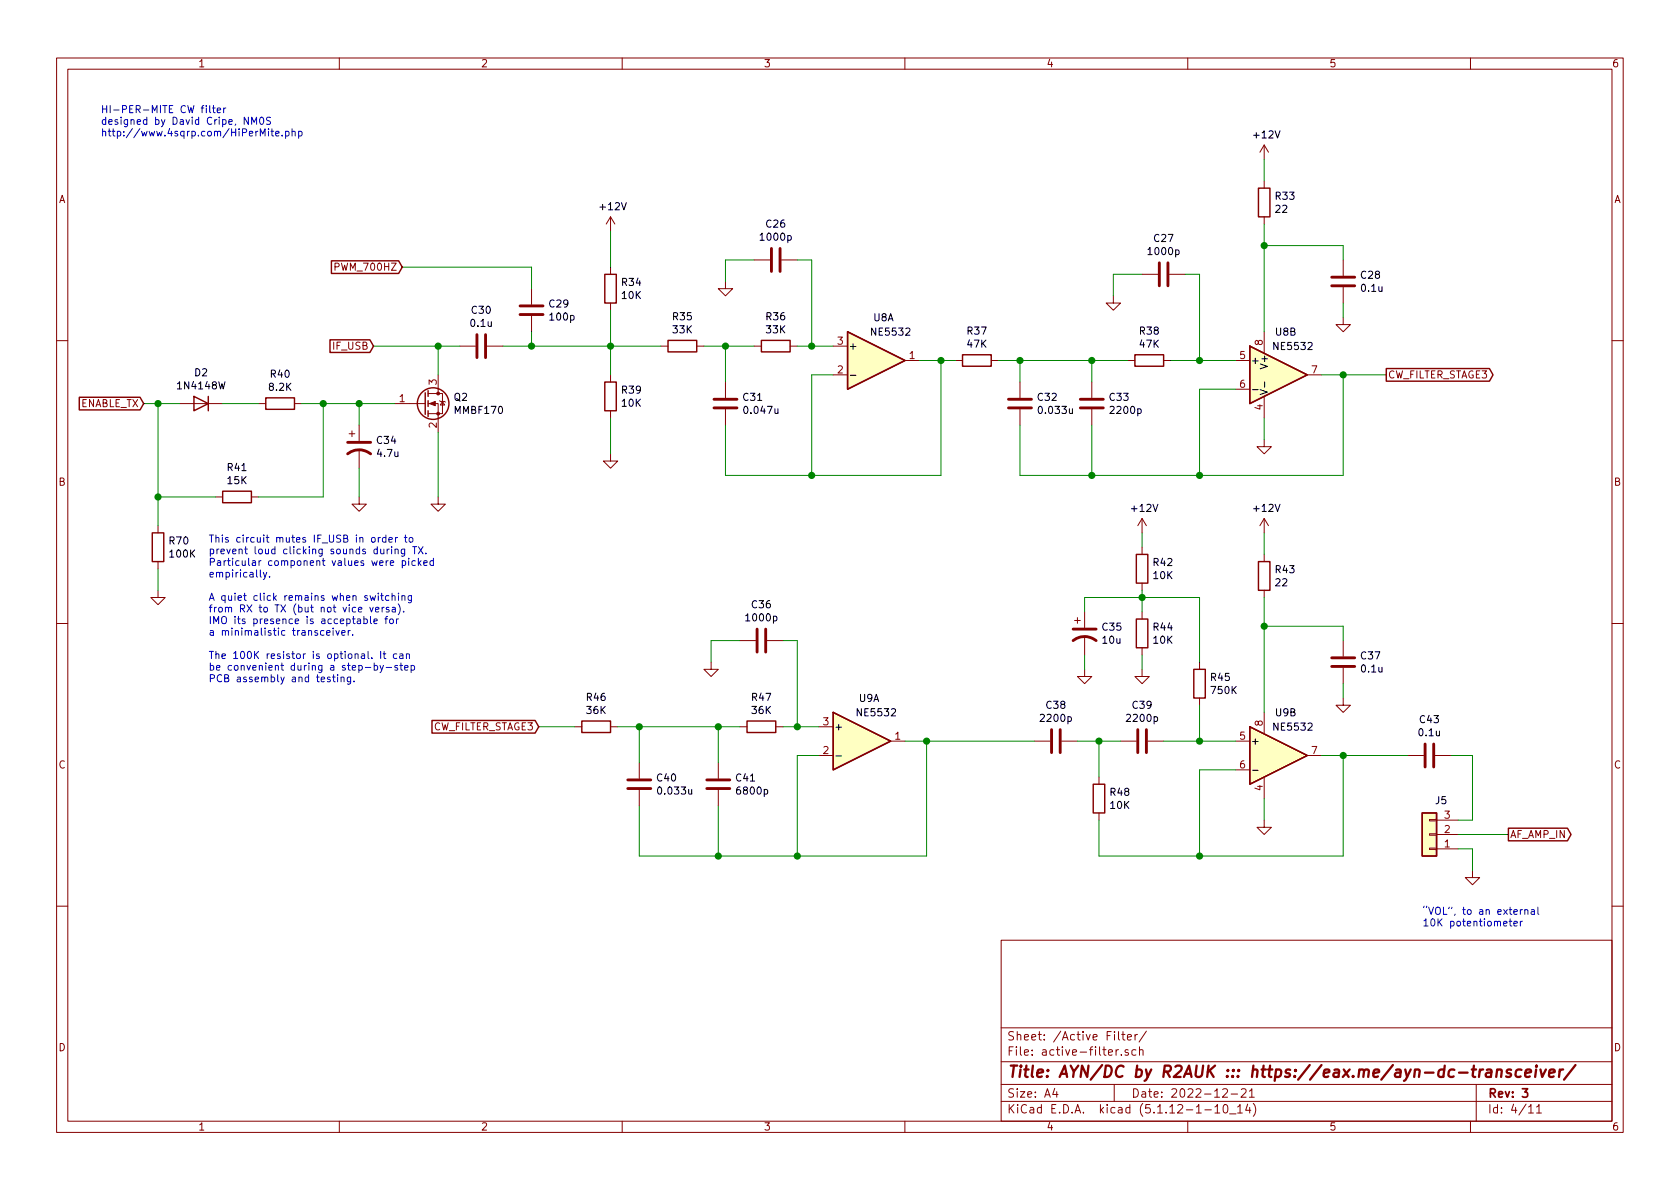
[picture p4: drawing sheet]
EESchema Schematic File Version 4
EELAYER 30 0
EELAYER END
$Descr A4 11693 8268
encoding utf-8
Sheet 4 11
Title "AYN/DC by R2AUK ::: https://eax.me/ayn-dc-transceiver/"
Date "2022-12-21"
Rev "3"
Comp ""
Comment1 ""
Comment2 ""
Comment3 ""
Comment4 ""
$EndDescr
$Comp
L Amplifier_Operational:NE5532 U?
U 1 1
P 6100 2500
AR Path="/6376AB9B/638C7B13" Ref="U?"  Part="1" 
AR Path="/638B3032/638C7B13" Ref="U8"  Part="1" 
F 0 "U8" H 6150 2800 50  0000 C CNN
F 1 "NE5532" H 6200 2700 50  0000 C CNN
F 2 "Package_SO:SOIC-8_5.23x5.23mm_P1.27mm" H 6100 2500 50  0001 C CNN
F 3 "http://www.ti.com/lit/ds/symlink/ne5532.pdf" H 6100 2500 50  0001 C CNN
	1    6100 2500
	1    0    0    -1  
$EndComp
$Comp
L Amplifier_Operational:NE5532 U?
U 2 1
P 8900 2600
AR Path="/635E77F3/638C7B19" Ref="U?"  Part="2" 
AR Path="/6376AB9B/638C7B19" Ref="U?"  Part="2" 
AR Path="/638B3032/638C7B19" Ref="U8"  Part="2" 
F 0 "U8" H 8950 2900 50  0000 C CNN
F 1 "NE5532" H 9000 2800 50  0000 C CNN
F 2 "Package_SO:SOIC-8_5.23x5.23mm_P1.27mm" H 8900 2600 50  0001 C CNN
F 3 "http://www.ti.com/lit/ds/symlink/ne5532.pdf" H 8900 2600 50  0001 C CNN
	2    8900 2600
	1    0    0    -1  
$EndComp
$Comp
L Amplifier_Operational:NE5532 U?
U 3 1
P 8900 2600
AR Path="/6376AB9B/638C7B1F" Ref="U?"  Part="3" 
AR Path="/638B3032/638C7B1F" Ref="U8"  Part="3" 
F 0 "U8" H 8858 2646 50  0001 L CNN
F 1 "NE5532" H 8858 2555 50  0001 L CNN
F 2 "Package_SO:SOIC-8_5.23x5.23mm_P1.27mm" H 8900 2600 50  0001 C CNN
F 3 "http://www.ti.com/lit/ds/symlink/ne5532.pdf" H 8900 2600 50  0001 C CNN
	3    8900 2600
	1    0    0    -1  
$EndComp
$Comp
L power:GND #PWR?
U 1 1
P 8800 3050
AR Path="/6376AB9B/638C7B25" Ref="#PWR?"  Part="1" 
AR Path="/638B3032/638C7B25" Ref="#PWR066"  Part="1" 
F 0 "#PWR066" H 8800 2800 50  0001 C CNN
F 1 "GND" H 8805 2877 50  0001 C CNN
F 2 "" H 8800 3050 50  0001 C CNN
F 3 "" H 8800 3050 50  0001 C CNN
	1    8800 3050
	1    0    0    -1  
$EndComp
Wire Wire Line
	8800 3050 8800 2900
$Comp
L Device:C C?
U 1 1
P 9350 1950
AR Path="/6376AB9B/638C7B2C" Ref="C?"  Part="1" 
AR Path="/638B3032/638C7B2C" Ref="C28"  Part="1" 
F 0 "C28" H 9465 1996 50  0000 L CNN
F 1 "0.1u" H 9465 1905 50  0000 L CNN
F 2 "Capacitor_SMD:C_0805_2012Metric_Pad1.15x1.40mm_HandSolder" H 9388 1800 50  0001 C CNN
F 3 "~" H 9350 1950 50  0001 C CNN
	1    9350 1950
	1    0    0    -1  
$EndComp
$Comp
L power:+12V #PWR?
U 1 1
P 8800 1100
AR Path="/6376AB9B/638C7B32" Ref="#PWR?"  Part="1" 
AR Path="/638B3032/638C7B32" Ref="#PWR061"  Part="1" 
F 0 "#PWR061" H 8800 950 50  0001 C CNN
F 1 "+12V" H 8815 1273 50  0000 C CNN
F 2 "" H 8800 1100 50  0001 C CNN
F 3 "" H 8800 1100 50  0001 C CNN
	1    8800 1100
	1    0    0    -1  
$EndComp
Wire Wire Line
	8800 1100 8800 1250
$Comp
L power:GND #PWR?
U 1 1
P 9350 2200
AR Path="/6376AB9B/638C7B39" Ref="#PWR?"  Part="1" 
AR Path="/638B3032/638C7B39" Ref="#PWR065"  Part="1" 
F 0 "#PWR065" H 9350 1950 50  0001 C CNN
F 1 "GND" H 9355 2027 50  0001 C CNN
F 2 "" H 9350 2200 50  0001 C CNN
F 3 "" H 9350 2200 50  0001 C CNN
	1    9350 2200
	1    0    0    -1  
$EndComp
Wire Wire Line
	9350 2200 9350 2100
Wire Wire Line
	9350 1800 9350 1700
Text GLabel 2600 2400 0    50   Input ~ 0
IF_USB
Wire Wire Line
	9350 1700 8800 1700
Wire Wire Line
	8800 1700 8800 2300
$Comp
L Device:R R?
U 1 1
P 8800 1400
AR Path="/6376AB9B/638C7B52" Ref="R?"  Part="1" 
AR Path="/638B3032/638C7B52" Ref="R33"  Part="1" 
F 0 "R33" H 8870 1446 50  0000 L CNN
F 1 "22" H 8870 1355 50  0000 L CNN
F 2 "Resistor_SMD:R_0805_2012Metric_Pad1.15x1.40mm_HandSolder" V 8730 1400 50  0001 C CNN
F 3 "~" H 8800 1400 50  0001 C CNN
	1    8800 1400
	1    0    0    -1  
$EndComp
Text Notes 700  950  0    50   ~ 0
HI-PER-MITE CW filter\ndesigned by David Cripe, NM0S\nhttp://www.4sqrp.com/HiPerMite.php
$Comp
L Device:C C30
U 1 1
P 3350 2400
F 0 "C30" V 3098 2400 50  0000 C CNN
F 1 "0.1u" V 3189 2400 50  0000 C CNN
F 2 "Capacitor_SMD:C_0805_2012Metric_Pad1.15x1.40mm_HandSolder" H 3388 2250 50  0001 C CNN
F 3 "~" H 3350 2400 50  0001 C CNN
	1    3350 2400
	0    1    1    0   
$EndComp
$Comp
L Device:R R?
U 1 1
P 4250 2000
AR Path="/6376AB9B/638DB758" Ref="R?"  Part="1" 
AR Path="/638B3032/638DB758" Ref="R34"  Part="1" 
F 0 "R34" H 4320 2046 50  0000 L CNN
F 1 "10K" H 4320 1955 50  0000 L CNN
F 2 "Resistor_SMD:R_0805_2012Metric_Pad1.15x1.40mm_HandSolder" V 4180 2000 50  0001 C CNN
F 3 "~" H 4250 2000 50  0001 C CNN
	1    4250 2000
	1    0    0    -1  
$EndComp
$Comp
L Device:R R?
U 1 1
P 4250 2750
AR Path="/6376AB9B/638DBB6A" Ref="R?"  Part="1" 
AR Path="/638B3032/638DBB6A" Ref="R39"  Part="1" 
F 0 "R39" H 4320 2796 50  0000 L CNN
F 1 "10K" H 4320 2705 50  0000 L CNN
F 2 "Resistor_SMD:R_0805_2012Metric_Pad1.15x1.40mm_HandSolder" V 4180 2750 50  0001 C CNN
F 3 "~" H 4250 2750 50  0001 C CNN
	1    4250 2750
	1    0    0    -1  
$EndComp
$Comp
L Device:R R35
U 1 1
P 4750 2400
F 0 "R35" V 4543 2400 50  0000 C CNN
F 1 "33K" V 4634 2400 50  0000 C CNN
F 2 "Resistor_SMD:R_0805_2012Metric_Pad1.15x1.40mm_HandSolder" V 4680 2400 50  0001 C CNN
F 3 "~" H 4750 2400 50  0001 C CNN
	1    4750 2400
	0    1    1    0   
$EndComp
$Comp
L Device:R R36
U 1 1
P 5400 2400
F 0 "R36" V 5193 2400 50  0000 C CNN
F 1 "33K" V 5284 2400 50  0000 C CNN
F 2 "Resistor_SMD:R_0805_2012Metric_Pad1.15x1.40mm_HandSolder" V 5330 2400 50  0001 C CNN
F 3 "~" H 5400 2400 50  0001 C CNN
	1    5400 2400
	0    1    1    0   
$EndComp
Wire Wire Line
	4900 2400 5050 2400
Wire Wire Line
	5550 2400 5650 2400
$Comp
L power:+12V #PWR?
U 1 1
P 4250 1600
AR Path="/6376AB9B/638E41E0" Ref="#PWR?"  Part="1" 
AR Path="/638B3032/638E41E0" Ref="#PWR062"  Part="1" 
F 0 "#PWR062" H 4250 1450 50  0001 C CNN
F 1 "+12V" H 4265 1773 50  0000 C CNN
F 2 "" H 4250 1600 50  0001 C CNN
F 3 "" H 4250 1600 50  0001 C CNN
	1    4250 1600
	1    0    0    -1  
$EndComp
Wire Wire Line
	4250 1600 4250 1850
Wire Wire Line
	4250 2150 4250 2400
Connection ~ 4250 2400
Wire Wire Line
	4250 2400 4600 2400
Wire Wire Line
	4250 2400 4250 2600
$Comp
L power:GND #PWR?
U 1 1
P 4250 3150
AR Path="/6376AB9B/638E50E6" Ref="#PWR?"  Part="1" 
AR Path="/638B3032/638E50E6" Ref="#PWR067"  Part="1" 
F 0 "#PWR067" H 4250 2900 50  0001 C CNN
F 1 "GND" H 4255 2977 50  0001 C CNN
F 2 "" H 4250 3150 50  0001 C CNN
F 3 "" H 4250 3150 50  0001 C CNN
	1    4250 3150
	1    0    0    -1  
$EndComp
Wire Wire Line
	4250 3150 4250 2900
$Comp
L Device:C C?
U 1 1
P 5050 2800
AR Path="/6376AB9B/638E5A44" Ref="C?"  Part="1" 
AR Path="/638B3032/638E5A44" Ref="C31"  Part="1" 
F 0 "C31" H 5165 2846 50  0000 L CNN
F 1 "0.047u" H 5165 2755 50  0000 L CNN
F 2 "Capacitor_SMD:C_0805_2012Metric_Pad1.15x1.40mm_HandSolder" H 5088 2650 50  0001 C CNN
F 3 "~" H 5050 2800 50  0001 C CNN
	1    5050 2800
	1    0    0    -1  
$EndComp
Wire Wire Line
	6400 2500 6550 2500
Wire Wire Line
	5050 2650 5050 2400
Connection ~ 5050 2400
Wire Wire Line
	5050 2400 5250 2400
Wire Wire Line
	5800 2600 5650 2600
$Comp
L Device:C C26
U 1 1
P 5400 1800
F 0 "C26" V 5148 1800 50  0000 C CNN
F 1 "1000p" V 5239 1800 50  0000 C CNN
F 2 "Capacitor_SMD:C_0805_2012Metric_Pad1.15x1.40mm_HandSolder" H 5438 1650 50  0001 C CNN
F 3 "~" H 5400 1800 50  0001 C CNN
	1    5400 1800
	0    1    1    0   
$EndComp
$Comp
L power:GND #PWR?
U 1 1
P 5050 1950
AR Path="/6376AB9B/638E8468" Ref="#PWR?"  Part="1" 
AR Path="/638B3032/638E8468" Ref="#PWR063"  Part="1" 
F 0 "#PWR063" H 5050 1700 50  0001 C CNN
F 1 "GND" H 5055 1777 50  0001 C CNN
F 2 "" H 5050 1950 50  0001 C CNN
F 3 "" H 5050 1950 50  0001 C CNN
	1    5050 1950
	1    0    0    -1  
$EndComp
Wire Wire Line
	5050 1950 5050 1800
Wire Wire Line
	5050 1800 5250 1800
Wire Wire Line
	5550 1800 5650 1800
Wire Wire Line
	5650 1800 5650 2400
Connection ~ 5650 2400
Wire Wire Line
	5650 2400 5800 2400
$Comp
L Device:R R37
U 1 1
P 6800 2500
F 0 "R37" V 6593 2500 50  0000 C CNN
F 1 "47K" V 6684 2500 50  0000 C CNN
F 2 "Resistor_SMD:R_0805_2012Metric_Pad1.15x1.40mm_HandSolder" V 6730 2500 50  0001 C CNN
F 3 "~" H 6800 2500 50  0001 C CNN
	1    6800 2500
	0    1    1    0   
$EndComp
$Comp
L Device:C C?
U 1 1
P 7100 2800
AR Path="/6376AB9B/638EED21" Ref="C?"  Part="1" 
AR Path="/638B3032/638EED21" Ref="C32"  Part="1" 
F 0 "C32" H 7215 2846 50  0000 L CNN
F 1 "0.033u" H 7215 2755 50  0000 L CNN
F 2 "Capacitor_SMD:C_0805_2012Metric_Pad1.15x1.40mm_HandSolder" H 7138 2650 50  0001 C CNN
F 3 "~" H 7100 2800 50  0001 C CNN
	1    7100 2800
	1    0    0    -1  
$EndComp
$Comp
L Device:C C?
U 1 1
P 7600 2800
AR Path="/6376AB9B/638EF3AA" Ref="C?"  Part="1" 
AR Path="/638B3032/638EF3AA" Ref="C33"  Part="1" 
F 0 "C33" H 7715 2846 50  0000 L CNN
F 1 "2200p" H 7715 2755 50  0000 L CNN
F 2 "Capacitor_SMD:C_0805_2012Metric_Pad1.15x1.40mm_HandSolder" H 7638 2650 50  0001 C CNN
F 3 "~" H 7600 2800 50  0001 C CNN
	1    7600 2800
	1    0    0    -1  
$EndComp
$Comp
L Device:R R38
U 1 1
P 8000 2500
F 0 "R38" V 7793 2500 50  0000 C CNN
F 1 "47K" V 7884 2500 50  0000 C CNN
F 2 "Resistor_SMD:R_0805_2012Metric_Pad1.15x1.40mm_HandSolder" V 7930 2500 50  0001 C CNN
F 3 "~" H 8000 2500 50  0001 C CNN
	1    8000 2500
	0    1    1    0   
$EndComp
Wire Wire Line
	9200 2600 9350 2600
Wire Wire Line
	9350 3300 8350 3300
Wire Wire Line
	7100 3300 7100 2950
Connection ~ 9350 2600
Wire Wire Line
	9350 2600 9650 2600
Wire Wire Line
	6550 2500 6550 3300
Wire Wire Line
	5050 2950 5050 3300
Wire Wire Line
	5650 2600 5650 3300
Wire Wire Line
	5050 3300 5650 3300
Connection ~ 5650 3300
Wire Wire Line
	5650 3300 6550 3300
Wire Wire Line
	6550 2500 6650 2500
Connection ~ 6550 2500
Wire Wire Line
	9350 2600 9350 3300
Wire Wire Line
	8600 2500 8350 2500
Wire Wire Line
	7850 2500 7600 2500
Wire Wire Line
	7100 2500 7100 2650
Connection ~ 7100 2500
Wire Wire Line
	7100 2500 6950 2500
Wire Wire Line
	7600 2500 7600 2650
Connection ~ 7600 2500
Wire Wire Line
	7600 2500 7100 2500
Wire Wire Line
	7600 2950 7600 3300
Connection ~ 7600 3300
Wire Wire Line
	7600 3300 7100 3300
Wire Wire Line
	8600 2700 8350 2700
Wire Wire Line
	8350 2700 8350 3300
Connection ~ 8350 3300
Wire Wire Line
	8350 3300 7600 3300
$Comp
L Device:C C27
U 1 1
P 8100 1900
F 0 "C27" V 7848 1900 50  0000 C CNN
F 1 "1000p" V 7939 1900 50  0000 C CNN
F 2 "Capacitor_SMD:C_0805_2012Metric_Pad1.15x1.40mm_HandSolder" H 8138 1750 50  0001 C CNN
F 3 "~" H 8100 1900 50  0001 C CNN
	1    8100 1900
	0    1    1    0   
$EndComp
$Comp
L power:GND #PWR?
U 1 1
P 7750 2050
AR Path="/6376AB9B/639007E5" Ref="#PWR?"  Part="1" 
AR Path="/638B3032/639007E5" Ref="#PWR064"  Part="1" 
F 0 "#PWR064" H 7750 1800 50  0001 C CNN
F 1 "GND" H 7755 1877 50  0001 C CNN
F 2 "" H 7750 2050 50  0001 C CNN
F 3 "" H 7750 2050 50  0001 C CNN
	1    7750 2050
	1    0    0    -1  
$EndComp
Wire Wire Line
	7750 2050 7750 1900
Wire Wire Line
	7750 1900 7950 1900
Wire Wire Line
	8250 1900 8350 1900
Wire Wire Line
	8350 1900 8350 2500
Connection ~ 8350 2500
Wire Wire Line
	8350 2500 8150 2500
Text GLabel 9650 2600 2    50   Output ~ 0
CW_FILTER_STAGE3
Text GLabel 3750 5050 0    50   Input ~ 0
CW_FILTER_STAGE3
$Comp
L Amplifier_Operational:NE5532 U?
U 1 1
P 6000 5150
AR Path="/6376AB9B/63904193" Ref="U?"  Part="1" 
AR Path="/638B3032/63904193" Ref="U9"  Part="1" 
F 0 "U9" H 6050 5450 50  0000 C CNN
F 1 "NE5532" H 6100 5350 50  0000 C CNN
F 2 "Package_SO:SOIC-8_5.23x5.23mm_P1.27mm" H 6000 5150 50  0001 C CNN
F 3 "http://www.ti.com/lit/ds/symlink/ne5532.pdf" H 6000 5150 50  0001 C CNN
	1    6000 5150
	1    0    0    -1  
$EndComp
$Comp
L Device:R R46
U 1 1
P 4150 5050
F 0 "R46" V 3943 5050 50  0000 C CNN
F 1 "36K" V 4034 5050 50  0000 C CNN
F 2 "Resistor_SMD:R_0805_2012Metric_Pad1.15x1.40mm_HandSolder" V 4080 5050 50  0001 C CNN
F 3 "~" H 4150 5050 50  0001 C CNN
	1    4150 5050
	0    1    1    0   
$EndComp
$Comp
L Device:R R47
U 1 1
P 5300 5050
F 0 "R47" V 5093 5050 50  0000 C CNN
F 1 "36K" V 5184 5050 50  0000 C CNN
F 2 "Resistor_SMD:R_0805_2012Metric_Pad1.15x1.40mm_HandSolder" V 5230 5050 50  0001 C CNN
F 3 "~" H 5300 5050 50  0001 C CNN
	1    5300 5050
	0    1    1    0   
$EndComp
Wire Wire Line
	4300 5050 4450 5050
Wire Wire Line
	5450 5050 5550 5050
$Comp
L Device:C C?
U 1 1
P 4450 5450
AR Path="/6376AB9B/639041B4" Ref="C?"  Part="1" 
AR Path="/638B3032/639041B4" Ref="C40"  Part="1" 
F 0 "C40" H 4565 5496 50  0000 L CNN
F 1 "0.033u" H 4565 5405 50  0000 L CNN
F 2 "Capacitor_SMD:C_0805_2012Metric_Pad1.15x1.40mm_HandSolder" H 4488 5300 50  0001 C CNN
F 3 "~" H 4450 5450 50  0001 C CNN
	1    4450 5450
	1    0    0    -1  
$EndComp
Wire Wire Line
	6300 5150 6450 5150
Wire Wire Line
	4450 5300 4450 5050
Connection ~ 4450 5050
Wire Wire Line
	5700 5250 5550 5250
$Comp
L Device:C C36
U 1 1
P 5300 4450
F 0 "C36" V 5048 4450 50  0000 C CNN
F 1 "1000p" V 5139 4450 50  0000 C CNN
F 2 "Capacitor_SMD:C_0805_2012Metric_Pad1.15x1.40mm_HandSolder" H 5338 4300 50  0001 C CNN
F 3 "~" H 5300 4450 50  0001 C CNN
	1    5300 4450
	0    1    1    0   
$EndComp
$Comp
L power:GND #PWR?
U 1 1
P 4950 4600
AR Path="/6376AB9B/639041CD" Ref="#PWR?"  Part="1" 
AR Path="/638B3032/639041CD" Ref="#PWR072"  Part="1" 
F 0 "#PWR072" H 4950 4350 50  0001 C CNN
F 1 "GND" H 4955 4427 50  0001 C CNN
F 2 "" H 4950 4600 50  0001 C CNN
F 3 "" H 4950 4600 50  0001 C CNN
	1    4950 4600
	1    0    0    -1  
$EndComp
Wire Wire Line
	4950 4600 4950 4450
Wire Wire Line
	4950 4450 5150 4450
Wire Wire Line
	5450 4450 5550 4450
Wire Wire Line
	5550 4450 5550 5050
Connection ~ 5550 5050
Wire Wire Line
	5550 5050 5700 5050
Wire Wire Line
	6450 5150 6450 5950
Wire Wire Line
	4450 5600 4450 5950
Wire Wire Line
	5550 5250 5550 5950
Wire Wire Line
	5550 5950 6450 5950
$Comp
L Device:C C?
U 1 1
P 5000 5450
AR Path="/6376AB9B/63913730" Ref="C?"  Part="1" 
AR Path="/638B3032/63913730" Ref="C41"  Part="1" 
F 0 "C41" H 5115 5496 50  0000 L CNN
F 1 "6800p" H 5115 5405 50  0000 L CNN
F 2 "Capacitor_SMD:C_0805_2012Metric_Pad1.15x1.40mm_HandSolder" H 5038 5300 50  0001 C CNN
F 3 "~" H 5000 5450 50  0001 C CNN
	1    5000 5450
	1    0    0    -1  
$EndComp
Wire Wire Line
	4000 5050 3750 5050
Wire Wire Line
	4450 5050 5000 5050
Wire Wire Line
	4450 5950 5000 5950
Connection ~ 5550 5950
Wire Wire Line
	5000 5600 5000 5950
Connection ~ 5000 5950
Wire Wire Line
	5000 5950 5550 5950
Wire Wire Line
	5000 5300 5000 5050
Connection ~ 5000 5050
Wire Wire Line
	5000 5050 5150 5050
$Comp
L Amplifier_Operational:NE5532 U?
U 2 1
P 8900 5250
AR Path="/635E77F3/63920A1A" Ref="U?"  Part="2" 
AR Path="/6376AB9B/63920A1A" Ref="U?"  Part="2" 
AR Path="/638B3032/63920A1A" Ref="U9"  Part="2" 
F 0 "U9" H 8950 5550 50  0000 C CNN
F 1 "NE5532" H 9000 5450 50  0000 C CNN
F 2 "Package_SO:SOIC-8_5.23x5.23mm_P1.27mm" H 8900 5250 50  0001 C CNN
F 3 "http://www.ti.com/lit/ds/symlink/ne5532.pdf" H 8900 5250 50  0001 C CNN
	2    8900 5250
	1    0    0    -1  
$EndComp
$Comp
L Amplifier_Operational:NE5532 U?
U 3 1
P 8900 5250
AR Path="/6376AB9B/63920A24" Ref="U?"  Part="3" 
AR Path="/638B3032/63920A24" Ref="U9"  Part="3" 
F 0 "U9" H 8858 5296 50  0001 L CNN
F 1 "NE5532" H 8858 5205 50  0001 L CNN
F 2 "Package_SO:SOIC-8_5.23x5.23mm_P1.27mm" H 8900 5250 50  0001 C CNN
F 3 "http://www.ti.com/lit/ds/symlink/ne5532.pdf" H 8900 5250 50  0001 C CNN
	3    8900 5250
	1    0    0    -1  
$EndComp
$Comp
L power:GND #PWR?
U 1 1
P 8800 5700
AR Path="/6376AB9B/63920A2E" Ref="#PWR?"  Part="1" 
AR Path="/638B3032/63920A2E" Ref="#PWR076"  Part="1" 
F 0 "#PWR076" H 8800 5450 50  0001 C CNN
F 1 "GND" H 8805 5527 50  0001 C CNN
F 2 "" H 8800 5700 50  0001 C CNN
F 3 "" H 8800 5700 50  0001 C CNN
	1    8800 5700
	1    0    0    -1  
$EndComp
Wire Wire Line
	8800 5700 8800 5550
$Comp
L Device:C C?
U 1 1
P 9350 4600
AR Path="/6376AB9B/63920A39" Ref="C?"  Part="1" 
AR Path="/638B3032/63920A39" Ref="C37"  Part="1" 
F 0 "C37" H 9465 4646 50  0000 L CNN
F 1 "0.1u" H 9465 4555 50  0000 L CNN
F 2 "Capacitor_SMD:C_0805_2012Metric_Pad1.15x1.40mm_HandSolder" H 9388 4450 50  0001 C CNN
F 3 "~" H 9350 4600 50  0001 C CNN
	1    9350 4600
	1    0    0    -1  
$EndComp
$Comp
L power:+12V #PWR?
U 1 1
P 8800 3700
AR Path="/6376AB9B/63920A43" Ref="#PWR?"  Part="1" 
AR Path="/638B3032/63920A43" Ref="#PWR071"  Part="1" 
F 0 "#PWR071" H 8800 3550 50  0001 C CNN
F 1 "+12V" H 8815 3873 50  0000 C CNN
F 2 "" H 8800 3700 50  0001 C CNN
F 3 "" H 8800 3700 50  0001 C CNN
	1    8800 3700
	1    0    0    -1  
$EndComp
Wire Wire Line
	8800 3700 8800 3850
$Comp
L power:GND #PWR?
U 1 1
P 9350 4850
AR Path="/6376AB9B/63920A4E" Ref="#PWR?"  Part="1" 
AR Path="/638B3032/63920A4E" Ref="#PWR075"  Part="1" 
F 0 "#PWR075" H 9350 4600 50  0001 C CNN
F 1 "GND" H 9355 4677 50  0001 C CNN
F 2 "" H 9350 4850 50  0001 C CNN
F 3 "" H 9350 4850 50  0001 C CNN
	1    9350 4850
	1    0    0    -1  
$EndComp
Wire Wire Line
	9350 4850 9350 4750
Wire Wire Line
	9350 4450 9350 4350
Wire Wire Line
	9350 4350 8800 4350
Wire Wire Line
	8800 4350 8800 4950
$Comp
L Device:R R?
U 1 1
P 8800 4000
AR Path="/6376AB9B/63920A5E" Ref="R?"  Part="1" 
AR Path="/638B3032/63920A5E" Ref="R43"  Part="1" 
F 0 "R43" H 8870 4046 50  0000 L CNN
F 1 "22" H 8870 3955 50  0000 L CNN
F 2 "Resistor_SMD:R_0805_2012Metric_Pad1.15x1.40mm_HandSolder" V 8730 4000 50  0001 C CNN
F 3 "~" H 8800 4000 50  0001 C CNN
	1    8800 4000
	1    0    0    -1  
$EndComp
Wire Wire Line
	9200 5250 9350 5250
Wire Wire Line
	9350 5950 8350 5950
Wire Wire Line
	9350 5250 9350 5950
Wire Wire Line
	8600 5350 8350 5350
Wire Wire Line
	8350 5350 8350 5950
$Comp
L Device:R R?
U 1 1
P 8350 4750
AR Path="/6376AB9B/639550A2" Ref="R?"  Part="1" 
AR Path="/638B3032/639550A2" Ref="R45"  Part="1" 
F 0 "R45" H 8420 4796 50  0000 L CNN
F 1 "750K" H 8420 4705 50  0000 L CNN
F 2 "Resistor_SMD:R_0805_2012Metric_Pad1.15x1.40mm_HandSolder" V 8280 4750 50  0001 C CNN
F 3 "~" H 8350 4750 50  0001 C CNN
	1    8350 4750
	1    0    0    -1  
$EndComp
$Comp
L Device:R R?
U 1 1
P 7950 3950
AR Path="/6376AB9B/6395847D" Ref="R?"  Part="1" 
AR Path="/638B3032/6395847D" Ref="R42"  Part="1" 
F 0 "R42" H 8020 3996 50  0000 L CNN
F 1 "10K" H 8020 3905 50  0000 L CNN
F 2 "Resistor_SMD:R_0805_2012Metric_Pad1.15x1.40mm_HandSolder" V 7880 3950 50  0001 C CNN
F 3 "~" H 7950 3950 50  0001 C CNN
	1    7950 3950
	1    0    0    -1  
$EndComp
$Comp
L Device:R R?
U 1 1
P 7950 4400
AR Path="/6376AB9B/63958487" Ref="R?"  Part="1" 
AR Path="/638B3032/63958487" Ref="R44"  Part="1" 
F 0 "R44" H 8020 4446 50  0000 L CNN
F 1 "10K" H 8020 4355 50  0000 L CNN
F 2 "Resistor_SMD:R_0805_2012Metric_Pad1.15x1.40mm_HandSolder" V 7880 4400 50  0001 C CNN
F 3 "~" H 7950 4400 50  0001 C CNN
	1    7950 4400
	1    0    0    -1  
$EndComp
$Comp
L power:+12V #PWR?
U 1 1
P 7950 3700
AR Path="/6376AB9B/63958492" Ref="#PWR?"  Part="1" 
AR Path="/638B3032/63958492" Ref="#PWR070"  Part="1" 
F 0 "#PWR070" H 7950 3550 50  0001 C CNN
F 1 "+12V" H 7965 3873 50  0000 C CNN
F 2 "" H 7950 3700 50  0001 C CNN
F 3 "" H 7950 3700 50  0001 C CNN
	1    7950 3700
	1    0    0    -1  
$EndComp
$Comp
L power:GND #PWR?
U 1 1
P 7950 4650
AR Path="/6376AB9B/639584A1" Ref="#PWR?"  Part="1" 
AR Path="/638B3032/639584A1" Ref="#PWR074"  Part="1" 
F 0 "#PWR074" H 7950 4400 50  0001 C CNN
F 1 "GND" H 7955 4477 50  0001 C CNN
F 2 "" H 7950 4650 50  0001 C CNN
F 3 "" H 7950 4650 50  0001 C CNN
	1    7950 4650
	1    0    0    -1  
$EndComp
Wire Wire Line
	7950 3800 7950 3700
Wire Wire Line
	7950 4250 7950 4150
Wire Wire Line
	7950 4650 7950 4550
Wire Wire Line
	8800 4150 8800 4350
Connection ~ 8800 4350
Wire Wire Line
	8800 1550 8800 1700
Connection ~ 8800 1700
Wire Wire Line
	8350 4150 7950 4150
Connection ~ 7950 4150
Wire Wire Line
	7950 4150 7950 4100
$Comp
L Device:CP1 C35
U 1 1
P 7550 4400
F 0 "C35" H 7665 4446 50  0000 L CNN
F 1 "10u" H 7665 4355 50  0000 L CNN
F 2 "Capacitor_SMD:CP_Elec_4x5.4" H 7550 4400 50  0001 C CNN
F 3 "~" H 7550 4400 50  0001 C CNN
	1    7550 4400
	1    0    0    -1  
$EndComp
$Comp
L power:GND #PWR?
U 1 1
P 7550 4650
AR Path="/6376AB9B/63990242" Ref="#PWR?"  Part="1" 
AR Path="/638B3032/63990242" Ref="#PWR073"  Part="1" 
F 0 "#PWR073" H 7550 4400 50  0001 C CNN
F 1 "GND" H 7555 4477 50  0001 C CNN
F 2 "" H 7550 4650 50  0001 C CNN
F 3 "" H 7550 4650 50  0001 C CNN
	1    7550 4650
	1    0    0    -1  
$EndComp
Wire Wire Line
	7550 4250 7550 4150
Wire Wire Line
	7550 4150 7950 4150
Wire Wire Line
	7550 4650 7550 4550
$Comp
L Device:C C39
U 1 1
P 7950 5150
F 0 "C39" V 7698 5150 50  0000 C CNN
F 1 "2200p" V 7789 5150 50  0000 C CNN
F 2 "Capacitor_SMD:C_0805_2012Metric_Pad1.15x1.40mm_HandSolder" H 7988 5000 50  0001 C CNN
F 3 "~" H 7950 5150 50  0001 C CNN
	1    7950 5150
	0    1    1    0   
$EndComp
$Comp
L Device:C C38
U 1 1
P 7350 5150
F 0 "C38" V 7098 5150 50  0000 C CNN
F 1 "2200p" V 7189 5150 50  0000 C CNN
F 2 "Capacitor_SMD:C_0805_2012Metric_Pad1.15x1.40mm_HandSolder" H 7388 5000 50  0001 C CNN
F 3 "~" H 7350 5150 50  0001 C CNN
	1    7350 5150
	0    1    1    0   
$EndComp
$Comp
L Device:R R?
U 1 1
P 7650 5550
AR Path="/6376AB9B/639A1611" Ref="R?"  Part="1" 
AR Path="/638B3032/639A1611" Ref="R48"  Part="1" 
F 0 "R48" H 7720 5596 50  0000 L CNN
F 1 "10K" H 7720 5505 50  0000 L CNN
F 2 "Resistor_SMD:R_0805_2012Metric_Pad1.15x1.40mm_HandSolder" V 7580 5550 50  0001 C CNN
F 3 "~" H 7650 5550 50  0001 C CNN
	1    7650 5550
	1    0    0    -1  
$EndComp
Wire Wire Line
	7800 5150 7650 5150
Wire Wire Line
	7200 5150 6450 5150
Connection ~ 6450 5150
Wire Wire Line
	7650 5150 7650 5400
Connection ~ 7650 5150
Wire Wire Line
	7650 5150 7500 5150
Wire Wire Line
	7650 5700 7650 5950
Wire Wire Line
	7650 5950 8350 5950
Connection ~ 8350 5950
$Comp
L Connector_Generic:Conn_01x03 J5
U 1 1
P 9950 5800
F 0 "J5" H 9868 5567 50  0000 C CNN
F 1 "Conn_01x03" H 9868 5566 50  0001 C CNN
F 2 "Connector_PinSocket_2.54mm:PinSocket_1x03_P2.54mm_Vertical" H 9950 5800 50  0001 C CNN
F 3 "~" H 9950 5800 50  0001 C CNN
	1    9950 5800
	-1   0    0    1   
$EndComp
Wire Wire Line
	10250 5700 10150 5700
$Comp
L power:GND #PWR?
U 1 1
P 10250 6050
AR Path="/6376AB9B/639B8491" Ref="#PWR?"  Part="1" 
AR Path="/638B3032/639B8491" Ref="#PWR077"  Part="1" 
F 0 "#PWR077" H 10250 5800 50  0001 C CNN
F 1 "GND" H 10255 5877 50  0001 C CNN
F 2 "" H 10250 6050 50  0001 C CNN
F 3 "" H 10250 6050 50  0001 C CNN
	1    10250 6050
	1    0    0    -1  
$EndComp
Wire Wire Line
	10250 6050 10250 5900
Wire Wire Line
	10250 5900 10150 5900
Text GLabel 10500 5800 2    50   Output ~ 0
AF_AMP_IN
Wire Wire Line
	10500 5800 10150 5800
Text Notes 9900 6450 0    50   ~ 0
“VOL”, to an external\n10K potentiometer
Wire Wire Line
	8100 5150 8350 5150
Wire Wire Line
	8350 5150 8350 4900
Connection ~ 8350 5150
Wire Wire Line
	8350 5150 8600 5150
Wire Wire Line
	8350 4150 8350 4600
Text GLabel 2800 1850 0    50   Input ~ 0
PWM_700HZ
Wire Wire Line
	3500 2400 3700 2400
$Comp
L Device:C C?
U 1 1
P 3700 2150
AR Path="/6376AB9B/63753550" Ref="C?"  Part="1" 
AR Path="/638B3032/63753550" Ref="C29"  Part="1" 
F 0 "C29" H 3815 2196 50  0000 L CNN
F 1 "100p" H 3815 2105 50  0000 L CNN
F 2 "Capacitor_SMD:C_0805_2012Metric_Pad1.15x1.40mm_HandSolder" H 3738 2000 50  0001 C CNN
F 3 "~" H 3700 2150 50  0001 C CNN
	1    3700 2150
	1    0    0    -1  
$EndComp
Wire Wire Line
	3700 2000 3700 1850
Wire Wire Line
	3700 2300 3700 2400
Connection ~ 3700 2400
Wire Wire Line
	3700 2400 4250 2400
$Comp
L Transistor_FET:MMBF170 Q?
U 1 1
P 2950 2800
AR Path="/63A3545E/637F74F8" Ref="Q?"  Part="1" 
AR Path="/638B3032/637F74F8" Ref="Q2"  Part="1" 
F 0 "Q2" H 3155 2846 50  0000 L CNN
F 1 "MMBF170" H 3155 2755 50  0000 L CNN
F 2 "Package_TO_SOT_SMD:SOT-23" H 3150 2725 50  0001 L CIN
F 3 "" H 2950 2800 50  0001 L CNN
	1    2950 2800
	1    0    0    -1  
$EndComp
Wire Wire Line
	3050 2600 3050 2400
Connection ~ 3050 2400
Wire Wire Line
	3050 2400 3200 2400
$Comp
L power:GND #PWR?
U 1 1
P 3050 3450
AR Path="/6376AB9B/6380FA6F" Ref="#PWR?"  Part="1" 
AR Path="/638B3032/6380FA6F" Ref="#PWR069"  Part="1" 
F 0 "#PWR069" H 3050 3200 50  0001 C CNN
F 1 "GND" H 3055 3277 50  0001 C CNN
F 2 "" H 3050 3450 50  0001 C CNN
F 3 "" H 3050 3450 50  0001 C CNN
	1    3050 3450
	1    0    0    -1  
$EndComp
$Comp
L Diode:1N4148W D?
U 1 1
P 1400 2800
AR Path="/63A3545E/63816B70" Ref="D?"  Part="1" 
AR Path="/638B3032/63816B70" Ref="D2"  Part="1" 
F 0 "D2" H 1400 3017 50  0000 C CNN
F 1 "1N4148W" H 1400 2926 50  0000 C CNN
F 2 "Diode_SMD:D_SOD-123" H 1400 2625 50  0001 C CNN
F 3 "https://www.vishay.com/docs/85748/1n4148w.pdf" H 1400 2800 50  0001 C CNN
	1    1400 2800
	-1   0    0    -1  
$EndComp
$Comp
L Device:CP1 C34
U 1 1
P 2500 3100
F 0 "C34" H 2615 3146 50  0000 L CNN
F 1 "4.7u" H 2615 3055 50  0000 L CNN
F 2 "Capacitor_SMD:CP_Elec_4x5.4" H 2500 3100 50  0001 C CNN
F 3 "~" H 2500 3100 50  0001 C CNN
	1    2500 3100
	1    0    0    -1  
$EndComp
$Comp
L Device:R R40
U 1 1
P 1950 2800
F 0 "R40" V 1743 2800 50  0000 C CNN
F 1 "8.2K" V 1834 2800 50  0000 C CNN
F 2 "Resistor_SMD:R_0805_2012Metric_Pad1.15x1.40mm_HandSolder" V 1880 2800 50  0001 C CNN
F 3 "~" H 1950 2800 50  0001 C CNN
	1    1950 2800
	0    1    1    0   
$EndComp
$Comp
L Device:R R41
U 1 1
P 1650 3450
F 0 "R41" V 1443 3450 50  0000 C CNN
F 1 "15K" V 1534 3450 50  0000 C CNN
F 2 "Resistor_SMD:R_0805_2012Metric_Pad1.15x1.40mm_HandSolder" V 1580 3450 50  0001 C CNN
F 3 "~" H 1650 3450 50  0001 C CNN
	1    1650 3450
	0    1    1    0   
$EndComp
$Comp
L power:GND #PWR?
U 1 1
P 2500 3450
AR Path="/6376AB9B/6384C49B" Ref="#PWR?"  Part="1" 
AR Path="/638B3032/6384C49B" Ref="#PWR068"  Part="1" 
F 0 "#PWR068" H 2500 3200 50  0001 C CNN
F 1 "GND" H 2505 3277 50  0001 C CNN
F 2 "" H 2500 3450 50  0001 C CNN
F 3 "" H 2500 3450 50  0001 C CNN
	1    2500 3450
	1    0    0    -1  
$EndComp
Wire Wire Line
	1000 2800 1100 2800
Connection ~ 1100 2800
Wire Wire Line
	1100 2800 1250 2800
Wire Wire Line
	2250 2800 2500 2800
Wire Wire Line
	2500 2950 2500 2800
Connection ~ 2500 2800
Wire Wire Line
	2500 2800 2750 2800
Wire Wire Line
	2500 3450 2500 3250
Wire Wire Line
	2250 2800 2100 2800
Connection ~ 2250 2800
Wire Wire Line
	1800 2800 1550 2800
Text GLabel 1000 2800 0    50   Input ~ 0
ENABLE_TX
Wire Wire Line
	3050 3000 3050 3450
Wire Wire Line
	1800 3450 2250 3450
Wire Wire Line
	2250 2800 2250 3450
Wire Wire Line
	1500 3450 1100 3450
Wire Wire Line
	1100 2800 1100 3450
Text Notes 1450 4750 0    50   ~ 0
This circuit mutes IF_USB in order to\nprevent loud clicking sounds during TX.\nParticular component values were picked\nempirically.\n\nA quiet click remains when switching\nfrom RX to TX (but not vice versa).\nIMO its presence is acceptable for\na minimalistic transceiver.\n\nThe 100K resistor is optional. It can\nbe convenient during a step-by-step\nPCB assembly and testing.
Wire Wire Line
	2600 2400 3050 2400
Wire Wire Line
	2800 1850 3700 1850
$Comp
L Device:R R?
U 1 1
P 1100 3800
AR Path="/6376AB9B/637F501B" Ref="R?"  Part="1" 
AR Path="/638B3032/637F501B" Ref="R70"  Part="1" 
F 0 "R70" H 1170 3846 50  0000 L CNN
F 1 "100K" H 1170 3755 50  0000 L CNN
F 2 "Resistor_SMD:R_0805_2012Metric_Pad1.15x1.40mm_HandSolder" V 1030 3800 50  0001 C CNN
F 3 "~" H 1100 3800 50  0001 C CNN
	1    1100 3800
	1    0    0    -1  
$EndComp
$Comp
L power:GND #PWR?
U 1 1
P 1100 4100
AR Path="/6376AB9B/637F56C6" Ref="#PWR?"  Part="1" 
AR Path="/638B3032/637F56C6" Ref="#PWR099"  Part="1" 
F 0 "#PWR099" H 1100 3850 50  0001 C CNN
F 1 "GND" H 1105 3927 50  0001 C CNN
F 2 "" H 1100 4100 50  0001 C CNN
F 3 "" H 1100 4100 50  0001 C CNN
	1    1100 4100
	1    0    0    -1  
$EndComp
Wire Wire Line
	1100 4100 1100 3950
Wire Wire Line
	1100 3650 1100 3450
Connection ~ 1100 3450
$Comp
L Device:C C43
U 1 1
P 9950 5250
AR Path="/638B3032/638B8D55" Ref="C43"  Part="1" 
AR Path="/63A3545E/638B8D55" Ref="C?"  Part="1" 
F 0 "C43" V 9698 5250 50  0000 C CNN
F 1 "0.1u" V 9789 5250 50  0000 C CNN
F 2 "Capacitor_SMD:C_0805_2012Metric_Pad1.15x1.40mm_HandSolder" H 9988 5100 50  0001 C CNN
F 3 "~" H 9950 5250 50  0001 C CNN
	1    9950 5250
	0    1    1    0   
$EndComp
Wire Wire Line
	9800 5250 9350 5250
Connection ~ 9350 5250
Wire Wire Line
	10100 5250 10250 5250
Wire Wire Line
	10250 5250 10250 5700
$EndSCHEMATC
